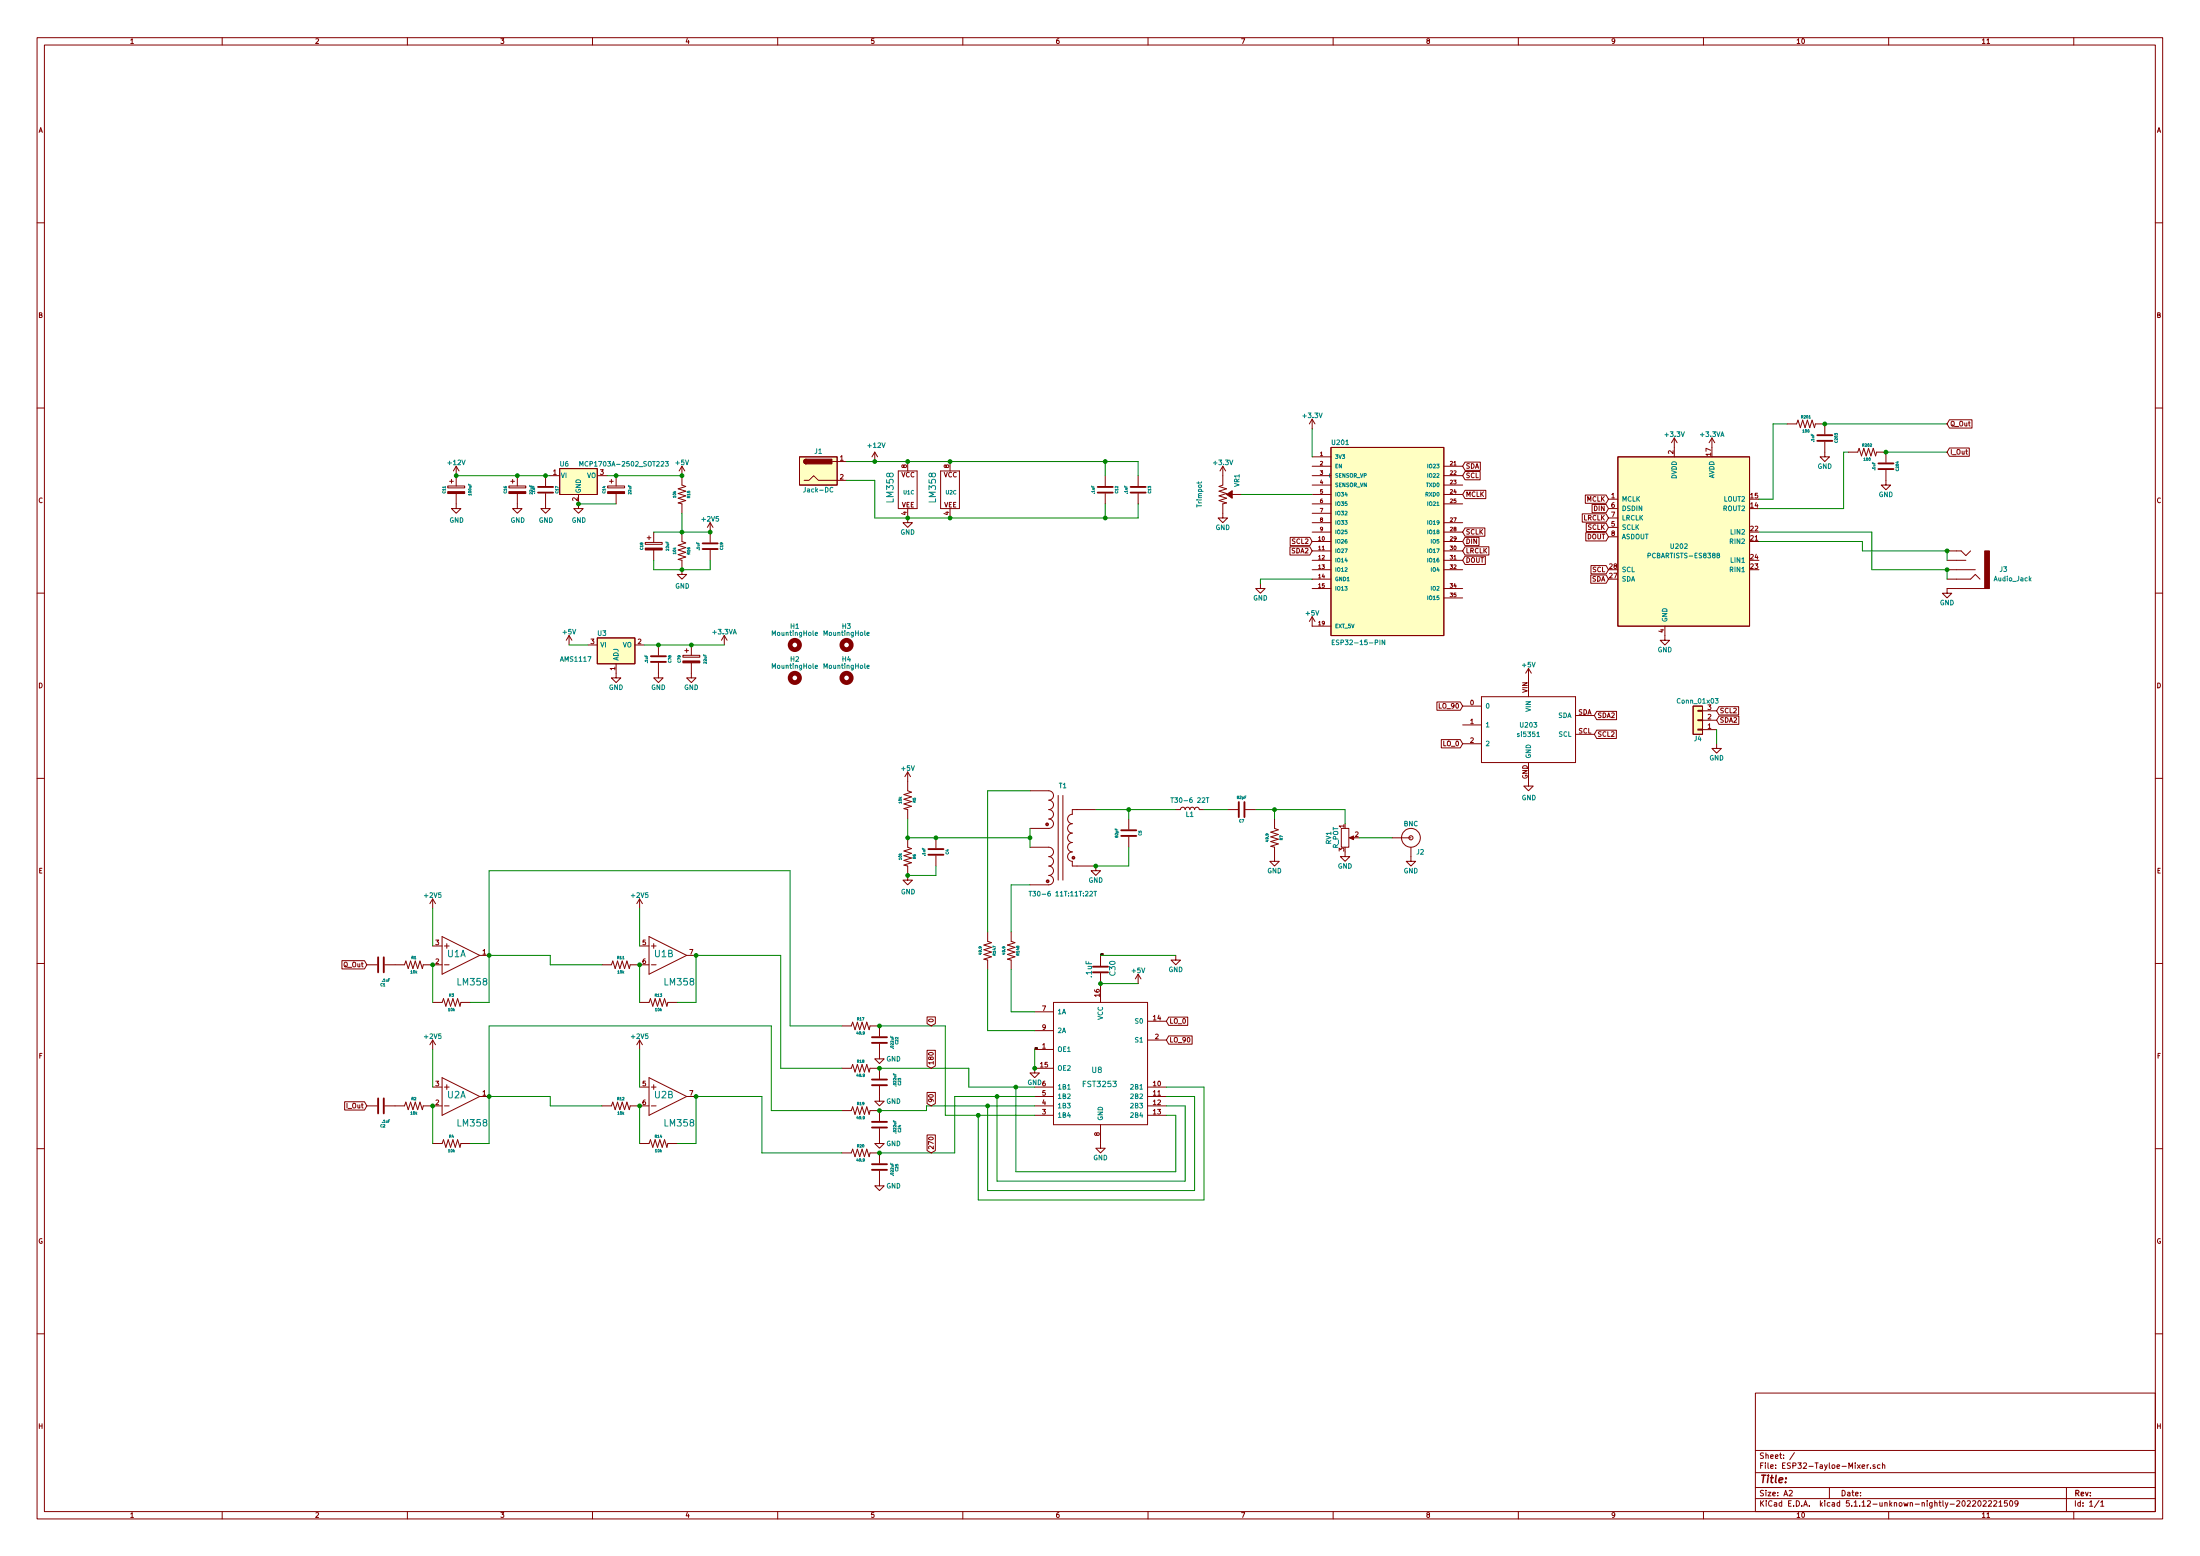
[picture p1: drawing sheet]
EESchema Schematic File Version 4
EELAYER 30 0
EELAYER END
$Descr A2 23386 16535
encoding utf-8
Sheet 1 1
Title ""
Date ""
Rev ""
Comp ""
Comment1 ""
Comment2 ""
Comment3 ""
Comment4 ""
$EndDescr
Text Label 11000 11150 0    10   ~ 0
GND
Wire Wire Line
	11700 10150 12500 10150
Text Label 11700 10150 0    10   ~ 0
GND
Wire Wire Line
	12400 11850 12500 11850
Wire Wire Line
	12500 11850 12500 12450
Wire Wire Line
	12500 12450 10800 12450
Wire Wire Line
	10800 11550 11000 11550
Wire Wire Line
	10800 12450 10800 11550
Wire Wire Line
	12400 11550 12800 11550
Wire Wire Line
	12800 11550 12800 12750
Wire Wire Line
	12800 12750 10400 12750
Wire Wire Line
	11000 11850 10400 11850
Wire Wire Line
	10400 12750 10400 11850
Wire Wire Line
	12400 11650 12700 11650
Wire Wire Line
	12700 11650 12700 12650
Wire Wire Line
	12700 12650 10500 12650
Wire Wire Line
	10500 11750 11000 11750
Wire Wire Line
	10500 12650 10500 11750
Wire Wire Line
	12400 11750 12600 11750
Wire Wire Line
	12600 11750 12600 12550
Wire Wire Line
	12600 12550 10600 12550
Wire Wire Line
	10600 11650 11000 11650
Wire Wire Line
	10600 12550 10600 11650
$Comp
L ESP32-Tayloe-Mixer-rescue:Capacitor-Xenir C30
U 1 1
P 11700 10300
F 0 "C30" H 11600 10400 59  0000 L BNN
F 1 ".1uF" H 11600 10150 59  0000 L BNN
F 2 "Xenir:Capacitor 0805" H 11700 10300 50  0001 C CNN
F 3 "" H 11700 10300 50  0001 C CNN
	1    11700 10300
	0    1    1    0   
$EndComp
$Comp
L power:+12V #PWR05
U 1 1
P 9300 4900
F 0 "#PWR05" H 9300 4750 50  0001 C CNN
F 1 "+12V" H 9315 5073 50  0000 C CNN
F 2 "" H 9300 4900 50  0001 C CNN
F 3 "" H 9300 4900 50  0001 C CNN
	1    9300 4900
	1    0    0    -1  
$EndComp
Wire Wire Line
	4600 11550 4600 11150
Wire Wire Line
	5000 12150 5200 12150
Wire Wire Line
	5200 12150 5200 11650
Wire Wire Line
	6800 11550 6800 11150
Wire Wire Line
	7400 12150 7400 11650
Wire Wire Line
	5000 10650 5200 10650
Wire Wire Line
	5200 10650 5200 10150
Wire Wire Line
	7200 10650 7400 10650
Wire Wire Line
	7400 10650 7400 10150
Wire Wire Line
	4600 12150 4600 11750
Wire Wire Line
	6800 12150 6800 11750
Wire Wire Line
	4600 10650 4600 10250
Wire Wire Line
	4600 9650 4600 10050
Wire Wire Line
	6800 9650 6800 10050
Wire Wire Line
	6800 10650 6800 10250
$Comp
L ESP32-Tayloe-Mixer-rescue:Resistor-Xenir R1
U 1 1
P 4400 10250
F 0 "R1" H 4400 10310 28  0000 C BNN
F 1 "10k" H 4400 10190 28  0000 C TNN
F 2 "Xenir:Resistor 0805" H 4400 10250 50  0001 C CNN
F 3 "" H 4400 10250 50  0001 C CNN
	1    4400 10250
	1    0    0    -1  
$EndComp
$Comp
L ESP32-Tayloe-Mixer-rescue:Resistor-Xenir R3
U 1 1
P 4800 10650
F 0 "R3" H 4800 10710 28  0000 C BNN
F 1 "10k" H 4800 10590 28  0000 C TNN
F 2 "Xenir:Resistor 0805" H 4800 10650 50  0001 C CNN
F 3 "" H 4800 10650 50  0001 C CNN
	1    4800 10650
	1    0    0    -1  
$EndComp
$Comp
L ESP32-Tayloe-Mixer-rescue:Resistor-Xenir R11
U 1 1
P 6600 10250
F 0 "R11" H 6600 10310 28  0000 C BNN
F 1 "10k" H 6600 10190 28  0000 C TNN
F 2 "Xenir:Resistor 0805" H 6600 10250 50  0001 C CNN
F 3 "" H 6600 10250 50  0001 C CNN
	1    6600 10250
	1    0    0    -1  
$EndComp
$Comp
L ESP32-Tayloe-Mixer-rescue:Resistor-Xenir R13
U 1 1
P 7000 10650
F 0 "R13" H 7000 10710 28  0000 C BNN
F 1 "10k" H 7000 10590 28  0000 C TNN
F 2 "Xenir:Resistor 0805" H 7000 10650 50  0001 C CNN
F 3 "" H 7000 10650 50  0001 C CNN
	1    7000 10650
	1    0    0    -1  
$EndComp
$Comp
L ESP32-Tayloe-Mixer-rescue:Resistor-Xenir R2
U 1 1
P 4400 11750
F 0 "R2" H 4400 11810 28  0000 C BNN
F 1 "10k" H 4400 11690 28  0000 C TNN
F 2 "Xenir:Resistor 0805" H 4400 11750 50  0001 C CNN
F 3 "" H 4400 11750 50  0001 C CNN
	1    4400 11750
	1    0    0    -1  
$EndComp
$Comp
L ESP32-Tayloe-Mixer-rescue:Resistor-Xenir R4
U 1 1
P 4800 12150
F 0 "R4" H 4800 12210 28  0000 C BNN
F 1 "10k" H 4800 12090 28  0000 C TNN
F 2 "Xenir:Resistor 0805" H 4800 12150 50  0001 C CNN
F 3 "" H 4800 12150 50  0001 C CNN
	1    4800 12150
	1    0    0    -1  
$EndComp
$Comp
L ESP32-Tayloe-Mixer-rescue:Resistor-Xenir R12
U 1 1
P 6600 11750
F 0 "R12" H 6600 11810 28  0000 C BNN
F 1 "10k" H 6600 11690 28  0000 C TNN
F 2 "Xenir:Resistor 0805" H 6600 11750 50  0001 C CNN
F 3 "" H 6600 11750 50  0001 C CNN
	1    6600 11750
	1    0    0    -1  
$EndComp
$Comp
L ESP32-Tayloe-Mixer-rescue:Resistor-Xenir R14
U 1 1
P 7000 12150
F 0 "R14" H 7000 12210 28  0000 C BNN
F 1 "10k" H 7000 12090 28  0000 C TNN
F 2 "Xenir:Resistor 0805" H 7000 12150 50  0001 C CNN
F 3 "" H 7000 12150 50  0001 C CNN
	1    7000 12150
	1    0    0    -1  
$EndComp
Wire Wire Line
	7200 12150 7400 12150
Wire Wire Line
	5200 11650 5850 11650
Wire Wire Line
	5850 11650 5850 11750
Wire Wire Line
	5850 11750 6400 11750
Connection ~ 5200 11650
Wire Wire Line
	5200 10150 5850 10150
Wire Wire Line
	5850 10150 5850 10250
Wire Wire Line
	5850 10250 6400 10250
Connection ~ 5200 10150
Wire Wire Line
	11000 11150 11000 11350
$Comp
L ESP32-Tayloe-Mixer-rescue:FST3253-Xenir U8
U 1 1
P 12150 10000
F 0 "U8" H 11600 8600 59  0000 L BNN
F 1 "FST3253" H 11500 8450 59  0000 L BNN
F 2 "Xenir:SO16" H 12150 10000 50  0001 C CNN
F 3 "" H 12150 10000 50  0001 C CNN
	1    12150 10000
	1    0    0    -1  
$EndComp
Wire Wire Line
	11700 10450 12100 10450
$Comp
L power:+5V #PWR037
U 1 1
P 12100 10450
F 0 "#PWR037" H 12100 10300 50  0001 C CNN
F 1 "+5V" H 12100 10590 50  0000 C CNN
F 2 "" H 12100 10450 50  0001 C CNN
F 3 "" H 12100 10450 50  0001 C CNN
	1    12100 10450
	1    0    0    -1  
$EndComp
$Comp
L power:+2V5 #PWR01
U 1 1
P 4600 9650
F 0 "#PWR01" H 4600 9500 50  0001 C CNN
F 1 "+2V5" H 4600 9790 50  0000 C CNN
F 2 "" H 4600 9650 50  0001 C CNN
F 3 "" H 4600 9650 50  0001 C CNN
	1    4600 9650
	1    0    0    -1  
$EndComp
$Comp
L power:+2V5 #PWR09
U 1 1
P 6800 9650
F 0 "#PWR09" H 6800 9500 50  0001 C CNN
F 1 "+2V5" H 6800 9790 50  0000 C CNN
F 2 "" H 6800 9650 50  0001 C CNN
F 3 "" H 6800 9650 50  0001 C CNN
	1    6800 9650
	1    0    0    -1  
$EndComp
$Comp
L power:+2V5 #PWR010
U 1 1
P 6800 11150
F 0 "#PWR010" H 6800 11000 50  0001 C CNN
F 1 "+2V5" H 6800 11290 50  0000 C CNN
F 2 "" H 6800 11150 50  0001 C CNN
F 3 "" H 6800 11150 50  0001 C CNN
	1    6800 11150
	1    0    0    -1  
$EndComp
$Comp
L power:+2V5 #PWR02
U 1 1
P 4600 11150
F 0 "#PWR02" H 4600 11000 50  0001 C CNN
F 1 "+2V5" H 4600 11290 50  0000 C CNN
F 2 "" H 4600 11150 50  0001 C CNN
F 3 "" H 4600 11150 50  0001 C CNN
	1    4600 11150
	1    0    0    -1  
$EndComp
$Comp
L power:GND #PWR041
U 1 1
P 12500 10150
F 0 "#PWR041" H 12500 9900 50  0001 C CNN
F 1 "GND" H 12500 10000 50  0000 C CNN
F 2 "" H 12500 10150 50  0001 C CNN
F 3 "" H 12500 10150 50  0001 C CNN
	1    12500 10150
	1    0    0    -1  
$EndComp
$Comp
L power:GND #PWR034
U 1 1
P 11700 12150
F 0 "#PWR034" H 11700 11900 50  0001 C CNN
F 1 "GND" H 11700 12000 50  0000 C CNN
F 2 "" H 11700 12150 50  0001 C CNN
F 3 "" H 11700 12150 50  0001 C CNN
	1    11700 12150
	1    0    0    -1  
$EndComp
Wire Wire Line
	10750 10750 11000 10750
$Comp
L ESP32-Tayloe-Mixer-rescue:Resistor-Xenir R17
U 1 1
P 9150 10900
F 0 "R17" H 9150 10975 28  0000 C CNN
F 1 "49.9" H 9150 10825 28  0000 C CNN
F 2 "Xenir:Resistor 0805" H 9150 10800 50  0001 C CNN
F 3 "" H 9150 10800 50  0001 C CNN
	1    9150 10900
	1    0    0    -1  
$EndComp
$Comp
L ESP32-Tayloe-Mixer-rescue:Resistor-Xenir R18
U 1 1
P 9150 11350
F 0 "R18" H 9150 11425 28  0000 C CNN
F 1 "49.9" H 9150 11275 28  0000 C CNN
F 2 "Xenir:Resistor 0805" H 9150 11250 50  0001 C CNN
F 3 "" H 9150 11250 50  0001 C CNN
	1    9150 11350
	1    0    0    -1  
$EndComp
$Comp
L ESP32-Tayloe-Mixer-rescue:Resistor-Xenir R19
U 1 1
P 9150 11800
F 0 "R19" H 9150 11875 28  0000 C CNN
F 1 "49.9" H 9150 11725 28  0000 C CNN
F 2 "Xenir:Resistor 0805" H 9150 11700 50  0001 C CNN
F 3 "" H 9150 11700 50  0001 C CNN
	1    9150 11800
	1    0    0    -1  
$EndComp
$Comp
L ESP32-Tayloe-Mixer-rescue:Resistor-Xenir R20
U 1 1
P 9150 12250
F 0 "R20" H 9150 12325 28  0000 C CNN
F 1 "49.9" H 9150 12175 28  0000 C CNN
F 2 "Xenir:Resistor 0805" H 9150 12150 50  0001 C CNN
F 3 "" H 9150 12150 50  0001 C CNN
	1    9150 12250
	1    0    0    -1  
$EndComp
$Comp
L ESP32-Tayloe-Mixer-rescue:Capacitor-Xenir C22
U 1 1
P 9350 11050
F 0 "C22" H 9300 10850 28  0000 L BNN
F 1 ".022uF" H 9250 10900 28  0000 L BNN
F 2 "Xenir:Capacitor 1206" H 9350 11050 50  0001 C CNN
F 3 "" H 9350 11050 50  0001 C CNN
	1    9350 11050
	0    -1   -1   0   
$EndComp
$Comp
L ESP32-Tayloe-Mixer-rescue:Capacitor-Xenir C23
U 1 1
P 9350 11500
F 0 "C23" H 9300 11700 28  0000 L BNN
F 1 ".022uF" H 9250 11650 28  0000 L BNN
F 2 "Xenir:Capacitor 1206" H 9350 11500 50  0001 C CNN
F 3 "" H 9350 11500 50  0001 C CNN
	1    9350 11500
	0    1    1    0   
$EndComp
$Comp
L power:GND #PWR023
U 1 1
P 9350 11650
F 0 "#PWR023" H 9350 11400 50  0001 C CNN
F 1 "GND" H 9500 11600 50  0000 C CNN
F 2 "" H 9350 11650 50  0001 C CNN
F 3 "" H 9350 11650 50  0001 C CNN
	1    9350 11650
	1    0    0    -1  
$EndComp
$Comp
L ESP32-Tayloe-Mixer-rescue:Capacitor-Xenir C24
U 1 1
P 9350 11950
F 0 "C24" H 9350 12150 28  0000 L BNN
F 1 ".022uF" H 9300 12100 28  0000 L BNN
F 2 "Xenir:Capacitor 1206" H 9350 11950 50  0001 C CNN
F 3 "" H 9350 11950 50  0001 C CNN
	1    9350 11950
	0    1    1    0   
$EndComp
$Comp
L power:GND #PWR024
U 1 1
P 9350 12100
F 0 "#PWR024" H 9350 11850 50  0001 C CNN
F 1 "GND" H 9500 12050 50  0000 C CNN
F 2 "" H 9350 12100 50  0001 C CNN
F 3 "" H 9350 12100 50  0001 C CNN
	1    9350 12100
	1    0    0    -1  
$EndComp
$Comp
L ESP32-Tayloe-Mixer-rescue:Capacitor-Xenir C25
U 1 1
P 9350 12400
F 0 "C25" H 9300 12200 28  0000 L BNN
F 1 ".022uF" H 9250 12250 28  0000 L BNN
F 2 "Xenir:Capacitor 1206" H 9350 12400 50  0001 C CNN
F 3 "" H 9350 12400 50  0001 C CNN
	1    9350 12400
	0    -1   -1   0   
$EndComp
$Comp
L power:GND #PWR025
U 1 1
P 9350 12550
F 0 "#PWR025" H 9350 12300 50  0001 C CNN
F 1 "GND" H 9500 12500 50  0000 C CNN
F 2 "" H 9350 12550 50  0001 C CNN
F 3 "" H 9350 12550 50  0001 C CNN
	1    9350 12550
	1    0    0    -1  
$EndComp
Wire Wire Line
	5200 10150 5200 9250
Wire Wire Line
	5200 9250 8400 9250
Wire Wire Line
	8400 9250 8400 10900
Wire Wire Line
	7400 10150 8300 10150
Wire Wire Line
	8300 10150 8300 11350
Wire Wire Line
	5200 11650 5200 10900
Wire Wire Line
	5200 10900 8200 10900
Wire Wire Line
	8200 10900 8200 11800
Wire Wire Line
	7400 11650 8100 11650
Wire Wire Line
	8100 11650 8100 12250
Wire Wire Line
	9350 10900 10050 10900
Wire Wire Line
	10050 10900 10050 11850
Wire Wire Line
	10050 11850 10400 11850
Connection ~ 10400 11850
Wire Wire Line
	9350 11350 10300 11350
Wire Wire Line
	10300 11350 10300 11550
Wire Wire Line
	10300 11550 10800 11550
Connection ~ 10800 11550
Wire Wire Line
	9350 11800 9850 11800
Wire Wire Line
	9850 11800 9850 11750
Wire Wire Line
	9850 11750 10500 11750
Connection ~ 10500 11750
Wire Wire Line
	9350 12250 10150 12250
Wire Wire Line
	10150 12250 10150 11650
Wire Wire Line
	10150 11650 10600 11650
Connection ~ 9350 12250
Connection ~ 10600 11650
Text GLabel 9900 10900 1    50   Input ~ 0
0
Text GLabel 9900 11350 1    50   Input ~ 0
180
Text GLabel 9900 11750 1    50   Input ~ 0
90
Text GLabel 9900 12250 1    50   Input ~ 0
270
$Comp
L ESP32-Tayloe-Mixer-rescue:LM358-Xenir U1
U 3 1
P 9750 5200
F 0 "U1" H 9600 5150 39  0000 L BNN
F 1 "LM358" V 9500 5050 70  0000 L BNN
F 2 "Xenir:SO08" H 9700 5150 50  0001 C CNN
F 3 "" H 9700 5150 50  0001 C CNN
	3    9750 5200
	1    0    0    -1  
$EndComp
$Comp
L power:GND #PWR06
U 1 1
P 9650 5500
F 0 "#PWR06" H 9650 5250 50  0001 C CNN
F 1 "GND" H 9650 5350 50  0000 C CNN
F 2 "" H 9650 5500 50  0001 C CNN
F 3 "" H 9650 5500 50  0001 C CNN
	1    9650 5500
	1    0    0    -1  
$EndComp
$Comp
L ESP32-Tayloe-Mixer-rescue:LM358-Xenir U2
U 3 1
P 10200 5200
F 0 "U2" H 10050 5150 39  0000 L BNN
F 1 "LM358" V 9950 5050 70  0000 L BNN
F 2 "Xenir:SO08" H 10150 5150 50  0001 C CNN
F 3 "" H 10150 5150 50  0001 C CNN
	3    10200 5200
	1    0    0    -1  
$EndComp
$Comp
L ESP32-Tayloe-Mixer-rescue:Capacitor-Xenir C12
U 1 1
P 11750 5200
F 0 "C12" H 11750 5325 28  0000 C CNN
F 1 ".1uF" H 11750 5075 28  0000 C CNN
F 2 "Xenir:Capacitor 0805" H 11750 5050 50  0001 C CNN
F 3 "" H 11750 5050 50  0001 C CNN
	1    11750 5200
	0    1    1    0   
$EndComp
Wire Wire Line
	9300 4900 9650 4900
$Comp
L ESP32-Tayloe-Mixer-rescue:LM358-Xenir U1
U 2 1
P 7100 10150
F 0 "U1" H 6950 10100 70  0000 L BNN
F 1 "LM358" H 7050 10400 70  0000 L BNN
F 2 "Xenir:SO08" H 7050 10100 50  0001 C CNN
F 3 "" H 7050 10100 50  0001 C CNN
	2    7100 10150
	1    0    0    1   
$EndComp
Connection ~ 6800 10250
Connection ~ 7400 10150
$Comp
L ESP32-Tayloe-Mixer-rescue:LM358-Xenir U2
U 2 1
P 7100 11650
F 0 "U2" H 6950 11600 70  0000 L BNN
F 1 "LM358" H 7050 11900 70  0000 L BNN
F 2 "Xenir:SO08" H 7050 11600 50  0001 C CNN
F 3 "" H 7050 11600 50  0001 C CNN
	2    7100 11650
	1    0    0    1   
$EndComp
Connection ~ 6800 11750
Connection ~ 7400 11650
Connection ~ 9650 4900
Wire Wire Line
	9650 4900 10100 4900
Connection ~ 10100 4900
$Comp
L ESP32-Tayloe-Mixer-rescue:Capacitor-Xenir C13
U 1 1
P 12100 5200
F 0 "C13" H 12100 5325 28  0000 C CNN
F 1 ".1uF" H 12100 5075 28  0000 C CNN
F 2 "Xenir:Capacitor 0805" H 12100 5050 50  0001 C CNN
F 3 "" H 12100 5050 50  0001 C CNN
	1    12100 5200
	0    1    1    0   
$EndComp
Wire Wire Line
	9300 5500 9650 5500
Connection ~ 9650 5500
Wire Wire Line
	9650 5500 10100 5500
Connection ~ 10100 5500
Wire Wire Line
	12100 5050 12100 4900
Wire Wire Line
	11750 5050 11750 4900
Connection ~ 11750 4900
Wire Wire Line
	11750 4900 12100 4900
Wire Wire Line
	11750 5350 11750 5500
Connection ~ 11750 5500
Wire Wire Line
	11750 5500 12100 5500
Wire Wire Line
	12100 5350 12100 5500
Text GLabel 3900 10250 0    50   Input ~ 0
Q_Out
Text GLabel 3900 11750 0    50   Input ~ 0
I_Out
Connection ~ 4600 10250
$Comp
L ESP32-Tayloe-Mixer-rescue:LM358-Xenir U2
U 1 1
P 4900 11650
F 0 "U2" H 4750 11600 70  0000 L BNN
F 1 "LM358" H 4850 11900 70  0000 L BNN
F 2 "Xenir:SO08" H 4850 11600 50  0001 C CNN
F 3 "" H 4850 11600 50  0001 C CNN
	1    4900 11650
	1    0    0    1   
$EndComp
Connection ~ 4600 11750
$Comp
L ESP32-Tayloe-Mixer-rescue:LM358-Xenir U1
U 1 1
P 4900 10150
F 0 "U1" H 4750 10100 70  0000 L BNN
F 1 "LM358" H 4850 10400 70  0000 L BNN
F 2 "Xenir:SO08" H 4850 10100 50  0001 C CNN
F 3 "" H 4850 10100 50  0001 C CNN
	1    4900 10150
	1    0    0    1   
$EndComp
$Comp
L ESP32-Tayloe-Mixer-rescue:si5351-Xenir U203
U 1 1
P 16500 7300
F 0 "U203" H 16250 6900 50  0000 C CNN
F 1 "si5351" H 16250 6800 50  0000 C CNN
F 2 "Xenir:si5351" H 16200 6850 50  0001 C CNN
F 3 "" H 16200 6850 50  0001 C CNN
	1    16500 7300
	1    0    0    -1  
$EndComp
$Comp
L power:GND #PWR043
U 1 1
P 16250 8300
F 0 "#PWR043" H 16250 8050 50  0001 C CNN
F 1 "GND" H 16255 8127 50  0000 C CNN
F 2 "" H 16250 8300 50  0001 C CNN
F 3 "" H 16250 8300 50  0001 C CNN
	1    16250 8300
	1    0    0    -1  
$EndComp
Text GLabel 15550 7900 0    50   Input ~ 0
LO_0
Text GLabel 12400 10850 2    50   Input ~ 0
LO_0
Text GLabel 12400 11050 2    50   Input ~ 0
LO_90
Connection ~ 9350 11350
Connection ~ 9350 10900
Connection ~ 9350 11800
Connection ~ 11700 10450
$Comp
L power:GND #PWR022
U 1 1
P 9350 11200
F 0 "#PWR022" H 9350 10950 50  0001 C CNN
F 1 "GND" H 9500 11150 50  0000 C CNN
F 2 "" H 9350 11200 50  0001 C CNN
F 3 "" H 9350 11200 50  0001 C CNN
	1    9350 11200
	1    0    0    -1  
$EndComp
Wire Wire Line
	8400 10900 8950 10900
Wire Wire Line
	8300 11350 8950 11350
Wire Wire Line
	8200 11800 8950 11800
Wire Wire Line
	8100 12250 8950 12250
Wire Wire Line
	10100 5500 11750 5500
Wire Wire Line
	10100 4900 11750 4900
$Comp
L Connector:Jack-DC J1
U 1 1
P 8700 5000
F 0 "J1" H 8700 5210 50  0000 C CNN
F 1 "Jack-DC" H 8700 4800 50  0000 C CNN
F 2 "Connector_BarrelJack:BarrelJack_Horizontal" H 8750 4960 50  0001 C CNN
F 3 "~" H 8750 4960 50  0001 C CNN
	1    8700 5000
	1    0    0    -1  
$EndComp
Wire Wire Line
	9000 4900 9300 4900
Connection ~ 9300 4900
Wire Wire Line
	9000 5100 9300 5100
Wire Wire Line
	9300 5100 9300 5500
$Comp
L ESP32-Tayloe-Mixer-rescue:Capacitor-Xenir C1
U 1 1
P 4050 10250
F 0 "C1" H 4000 10450 28  0000 L BNN
F 1 ".1uF" H 3950 10400 28  0000 L BNN
F 2 "Xenir:Capacitor 0805" H 4050 10250 50  0001 C CNN
F 3 "" H 4050 10250 50  0001 C CNN
	1    4050 10250
	-1   0    0    1   
$EndComp
$Comp
L ESP32-Tayloe-Mixer-rescue:Capacitor-Xenir C2
U 1 1
P 4050 11750
F 0 "C2" H 4000 11950 28  0000 L BNN
F 1 ".1uF" H 3950 11900 28  0000 L BNN
F 2 "Xenir:Capacitor 0805" H 4050 11750 50  0001 C CNN
F 3 "" H 4050 11750 50  0001 C CNN
	1    4050 11750
	-1   0    0    1   
$EndComp
Text GLabel 15550 7500 0    50   Input ~ 0
LO_90
$Comp
L ESP32-Tayloe-Mixer-rescue:T50_SPLITTER-Xenir T1
U 1 1
P 11300 9600
F 0 "T1" H 11300 8350 50  0000 C CNN
F 1 "T30-6 11T:11T:22T" H 11300 9500 50  0000 C CNN
F 2 "Xenir:T50 Trifilar" H 11300 9600 50  0001 C CNN
F 3 "" H 11300 9600 50  0001 C CNN
	1    11300 9600
	-1   0    0    1   
$EndComp
Wire Wire Line
	10950 8800 10950 8900
Connection ~ 10950 8900
Wire Wire Line
	10950 8900 10950 9000
Wire Wire Line
	10750 9400 10950 9400
Wire Wire Line
	10500 8400 10950 8400
$Comp
L power:GND #PWR0119
U 1 1
P 11650 9200
F 0 "#PWR0119" H 11650 8950 50  0001 C CNN
F 1 "GND" H 11650 9050 50  0000 C CNN
F 2 "" H 11650 9200 50  0001 C CNN
F 3 "" H 11650 9200 50  0001 C CNN
	1    11650 9200
	1    0    0    -1  
$EndComp
$Comp
L ESP32-Tayloe-Mixer-rescue:Resistor-Xenir R148
U 1 1
P 10750 10100
F 0 "R148" H 10750 10175 28  0000 C CNN
F 1 "49.9" H 10750 10025 28  0000 C CNN
F 2 "Xenir:Resistor 0805" H 10750 10000 50  0001 C CNN
F 3 "" H 10750 10000 50  0001 C CNN
	1    10750 10100
	0    1    1    0   
$EndComp
$Comp
L ESP32-Tayloe-Mixer-rescue:Resistor-Xenir R147
U 1 1
P 10500 10100
F 0 "R147" H 10500 10175 28  0000 C CNN
F 1 "49.9" H 10500 10025 28  0000 C CNN
F 2 "Xenir:Resistor 0805" H 10500 10000 50  0001 C CNN
F 3 "" H 10500 10000 50  0001 C CNN
	1    10500 10100
	0    1    1    0   
$EndComp
Wire Wire Line
	10750 9400 10750 9900
Wire Wire Line
	10500 10950 11000 10950
Wire Wire Line
	10750 10300 10750 10750
Wire Wire Line
	10500 10300 10500 10950
Wire Wire Line
	10500 8400 10500 9900
$Comp
L power:GND #PWR0120
U 1 1
P 11000 11350
F 0 "#PWR0120" H 11000 11100 50  0001 C CNN
F 1 "GND" H 11000 11200 50  0000 C CNN
F 2 "" H 11000 11350 50  0001 C CNN
F 3 "" H 11000 11350 50  0001 C CNN
	1    11000 11350
	1    0    0    -1  
$EndComp
Connection ~ 11000 11350
Connection ~ 6150 5350
Wire Wire Line
	6550 5350 6150 5350
$Comp
L power:+12V #PWR07
U 1 1
P 4850 5050
F 0 "#PWR07" H 4850 4900 50  0001 C CNN
F 1 "+12V" H 4850 5190 50  0000 C CNN
F 2 "" H 4850 5050 50  0001 C CNN
F 3 "" H 4850 5050 50  0001 C CNN
	1    4850 5050
	1    0    0    -1  
$EndComp
$Comp
L power:+5V #PWR016
U 1 1
P 7250 5050
F 0 "#PWR016" H 7250 4900 50  0001 C CNN
F 1 "+5V" H 7250 5190 50  0000 C CNN
F 2 "" H 7250 5050 50  0001 C CNN
F 3 "" H 7250 5050 50  0001 C CNN
	1    7250 5050
	1    0    0    -1  
$EndComp
$Comp
L power:GND #PWR015
U 1 1
P 6150 5350
F 0 "#PWR015" H 6150 5100 50  0001 C CNN
F 1 "GND" H 6155 5177 50  0000 C CNN
F 2 "" H 6150 5350 50  0001 C CNN
F 3 "" H 6150 5350 50  0001 C CNN
	1    6150 5350
	1    0    0    -1  
$EndComp
$Comp
L ESP32-Tayloe-Mixer-rescue:Cap_Polarized-Xenir C11
U 1 1
P 4950 5200
F 0 "C11" H 4950 4975 28  0000 C CNN
F 1 "100uF" H 4950 5250 28  0000 C CNN
F 2 "Xenir:Cap_6.3x5.4" H 4950 5250 50  0001 C CNN
F 3 "" H 4950 5250 50  0001 C CNN
	1    4950 5200
	0    1    1    0   
$EndComp
Wire Wire Line
	6450 5050 6550 5050
$Comp
L ESP32-Tayloe-Mixer-rescue:Cap_Polarized-Xenir C14
U 1 1
P 6650 5200
F 0 "C14" H 6650 4975 28  0000 C CNN
F 1 "22uF" H 6650 5250 28  0000 C CNN
F 2 "Xenir:Cap_4x5.4" H 6650 5250 50  0001 C CNN
F 3 "" H 6650 5250 50  0001 C CNN
	1    6650 5200
	0    1    1    0   
$EndComp
$Comp
L Regulator_Linear:MCP1703A-2502_SOT223 U6
U 1 1
P 6150 5050
F 0 "U6" H 6000 5175 50  0000 C CNN
F 1 "MCP1703A-2502_SOT223" H 6150 5175 50  0000 L CNN
F 2 "Package_TO_SOT_SMD:TO-252-3_TabPin2" H 6150 5250 50  0001 C CNN
F 3 "http://ww1.microchip.com/downloads/en/DeviceDoc/20005122B.pdf" H 6150 5000 50  0001 C CNN
	1    6150 5050
	1    0    0    -1  
$EndComp
Wire Wire Line
	7250 5050 6550 5050
Connection ~ 6550 5050
$Comp
L ESP32-Tayloe-Mixer-rescue:BNC-Xenir J2
U 1 1
P 15000 8900
F 0 "J2" H 14900 8750 50  0000 C CNN
F 1 "BNC" H 15000 9050 50  0000 C CNN
F 2 "Xenir:BNC" H 15000 9050 50  0001 C CNN
F 3 "" H 15000 9050 50  0001 C CNN
	1    15000 8900
	-1   0    0    -1  
$EndComp
$Comp
L power:GND #PWR0115
U 1 1
P 15000 9100
F 0 "#PWR0115" H 15000 8850 50  0001 C CNN
F 1 "GND" H 15000 8950 50  0000 C CNN
F 2 "" H 15000 9100 50  0001 C CNN
F 3 "" H 15000 9100 50  0001 C CNN
	1    15000 9100
	1    0    0    -1  
$EndComp
$Comp
L power:GND #PWR0125
U 1 1
P 4850 5350
F 0 "#PWR0125" H 4850 5100 50  0001 C CNN
F 1 "GND" H 4855 5177 50  0000 C CNN
F 2 "" H 4850 5350 50  0001 C CNN
F 3 "" H 4850 5350 50  0001 C CNN
	1    4850 5350
	1    0    0    -1  
$EndComp
$Comp
L ESP32-Tayloe-Mixer-rescue:Cap_Polarized-Xenir C16
U 1 1
P 5600 5200
F 0 "C16" H 5600 4975 28  0000 C CNN
F 1 "22uF" H 5600 5250 28  0000 C CNN
F 2 "Xenir:Cap_4x5.4" H 5600 5250 50  0001 C CNN
F 3 "" H 5600 5250 50  0001 C CNN
	1    5600 5200
	0    1    1    0   
$EndComp
Connection ~ 5500 5050
$Comp
L power:GND #PWR0102
U 1 1
P 5500 5350
F 0 "#PWR0102" H 5500 5100 50  0001 C CNN
F 1 "GND" H 5505 5177 50  0000 C CNN
F 2 "" H 5500 5350 50  0001 C CNN
F 3 "" H 5500 5350 50  0001 C CNN
	1    5500 5350
	1    0    0    -1  
$EndComp
$Comp
L ESP32-Tayloe-Mixer-rescue:Capacitor-Xenir C17
U 1 1
P 5800 5200
F 0 "C17" H 5800 5325 28  0000 C CNN
F 1 ".1uF" H 5800 5075 28  0000 C CNN
F 2 "Xenir:Capacitor 0805" H 5800 5050 50  0001 C CNN
F 3 "" H 5800 5050 50  0001 C CNN
	1    5800 5200
	0    1    1    0   
$EndComp
Connection ~ 5800 5050
Wire Wire Line
	5800 5050 5850 5050
$Comp
L power:GND #PWR0105
U 1 1
P 5800 5350
F 0 "#PWR0105" H 5800 5100 50  0001 C CNN
F 1 "GND" H 5805 5177 50  0000 C CNN
F 2 "" H 5800 5350 50  0001 C CNN
F 3 "" H 5800 5350 50  0001 C CNN
	1    5800 5350
	1    0    0    -1  
$EndComp
$Comp
L ESP32-Tayloe-Mixer-rescue:Resistor-Xenir R15
U 1 1
P 7250 5250
F 0 "R15" H 7250 5325 28  0000 C CNN
F 1 "10k" H 7250 5175 28  0000 C CNN
F 2 "Xenir:Resistor 0805" H 7250 5150 50  0001 C CNN
F 3 "" H 7250 5150 50  0001 C CNN
	1    7250 5250
	0    1    1    0   
$EndComp
Connection ~ 7250 5050
$Comp
L ESP32-Tayloe-Mixer-rescue:Resistor-Xenir R16
U 1 1
P 7250 5850
F 0 "R16" H 7250 5925 28  0000 C CNN
F 1 "10k" H 7250 5775 28  0000 C CNN
F 2 "Xenir:Resistor 0805" H 7250 5750 50  0001 C CNN
F 3 "" H 7250 5750 50  0001 C CNN
	1    7250 5850
	0    1    1    0   
$EndComp
$Comp
L ESP32-Tayloe-Mixer-rescue:Cap_Polarized-Xenir C18
U 1 1
P 7050 5800
F 0 "C18" H 7050 5575 28  0000 C CNN
F 1 "22uF" H 7050 5850 28  0000 C CNN
F 2 "Xenir:Cap_4x5.4" H 7050 5850 50  0001 C CNN
F 3 "" H 7050 5850 50  0001 C CNN
	1    7050 5800
	0    1    1    0   
$EndComp
$Comp
L ESP32-Tayloe-Mixer-rescue:Capacitor-Xenir C19
U 1 1
P 7550 5800
F 0 "C19" H 7550 5925 28  0000 C CNN
F 1 ".1uF" H 7550 5675 28  0000 C CNN
F 2 "Xenir:Capacitor 0805" H 7550 5650 50  0001 C CNN
F 3 "" H 7550 5650 50  0001 C CNN
	1    7550 5800
	0    1    1    0   
$EndComp
Wire Wire Line
	6950 5650 7250 5650
Wire Wire Line
	7550 5650 7250 5650
Connection ~ 7250 5650
Wire Wire Line
	7250 5450 7250 5650
$Comp
L power:GND #PWR0130
U 1 1
P 7250 6050
F 0 "#PWR0130" H 7250 5800 50  0001 C CNN
F 1 "GND" H 7255 5877 50  0000 C CNN
F 2 "" H 7250 6050 50  0001 C CNN
F 3 "" H 7250 6050 50  0001 C CNN
	1    7250 6050
	1    0    0    -1  
$EndComp
Wire Wire Line
	6950 5950 6950 6050
Wire Wire Line
	6950 6050 7250 6050
Connection ~ 7250 6050
Wire Wire Line
	7550 5950 7550 6050
Wire Wire Line
	7550 6050 7250 6050
$Comp
L power:+2V5 #PWR0131
U 1 1
P 7550 5650
F 0 "#PWR0131" H 7550 5500 50  0001 C CNN
F 1 "+2V5" H 7550 5790 50  0000 C CNN
F 2 "" H 7550 5650 50  0001 C CNN
F 3 "" H 7550 5650 50  0001 C CNN
	1    7550 5650
	1    0    0    -1  
$EndComp
Connection ~ 7550 5650
$Comp
L Device:R_POT RV1
U 1 1
P 14300 8900
F 0 "RV1" V 14125 8900 50  0000 C CNN
F 1 "R_POT" V 14200 8900 50  0000 C CNN
F 2 "Xenir:Trimpot Vertical" H 14300 8900 50  0001 C CNN
F 3 "~" H 14300 8900 50  0001 C CNN
	1    14300 8900
	1    0    0    -1  
$EndComp
$Comp
L power:GND #PWR0132
U 1 1
P 14300 9050
F 0 "#PWR0132" H 14300 8800 50  0001 C CNN
F 1 "GND" H 14300 8900 50  0000 C CNN
F 2 "" H 14300 9050 50  0001 C CNN
F 3 "" H 14300 9050 50  0001 C CNN
	1    14300 9050
	1    0    0    -1  
$EndComp
Wire Wire Line
	14300 8600 14300 8750
Wire Wire Line
	14800 8900 14450 8900
$Comp
L power:+5V #PWR0101
U 1 1
P 9650 8300
F 0 "#PWR0101" H 9650 8150 50  0001 C CNN
F 1 "+5V" H 9650 8440 50  0000 C CNN
F 2 "" H 9650 8300 50  0001 C CNN
F 3 "" H 9650 8300 50  0001 C CNN
	1    9650 8300
	1    0    0    -1  
$EndComp
$Comp
L ESP32-Tayloe-Mixer-rescue:Resistor-Xenir R5
U 1 1
P 9650 8500
F 0 "R5" H 9650 8575 28  0000 C CNN
F 1 "10k" H 9650 8425 28  0000 C CNN
F 2 "Xenir:Resistor 0805" H 9650 8400 50  0001 C CNN
F 3 "" H 9650 8400 50  0001 C CNN
	1    9650 8500
	0    1    1    0   
$EndComp
$Comp
L ESP32-Tayloe-Mixer-rescue:Resistor-Xenir R6
U 1 1
P 9650 9100
F 0 "R6" H 9650 9175 28  0000 C CNN
F 1 "10k" H 9650 9025 28  0000 C CNN
F 2 "Xenir:Resistor 0805" H 9650 9000 50  0001 C CNN
F 3 "" H 9650 9000 50  0001 C CNN
	1    9650 9100
	0    1    1    0   
$EndComp
$Comp
L ESP32-Tayloe-Mixer-rescue:Capacitor-Xenir C4
U 1 1
P 9950 9050
F 0 "C4" H 9950 9175 28  0000 C CNN
F 1 ".1uF" H 9950 8925 28  0000 C CNN
F 2 "Xenir:Capacitor 0805" H 9950 8900 50  0001 C CNN
F 3 "" H 9950 8900 50  0001 C CNN
	1    9950 9050
	0    1    1    0   
$EndComp
Wire Wire Line
	9950 8900 9650 8900
Connection ~ 9650 8900
Wire Wire Line
	9650 8700 9650 8900
$Comp
L power:GND #PWR0103
U 1 1
P 9650 9300
F 0 "#PWR0103" H 9650 9050 50  0001 C CNN
F 1 "GND" H 9655 9127 50  0000 C CNN
F 2 "" H 9650 9300 50  0001 C CNN
F 3 "" H 9650 9300 50  0001 C CNN
	1    9650 9300
	1    0    0    -1  
$EndComp
Connection ~ 9650 9300
Wire Wire Line
	9950 9200 9950 9300
Wire Wire Line
	9950 9300 9650 9300
Wire Wire Line
	9950 8900 10950 8900
Connection ~ 9950 8900
$Comp
L ESP32-Tayloe-Mixer-rescue:Capacitor-Xenir C5
U 1 1
P 12000 8850
F 0 "C5" H 12000 8975 28  0000 C CNN
F 1 "82pF" H 12000 8725 28  0000 C CNN
F 2 "Xenir:Capacitor 1206" H 12000 8700 50  0001 C CNN
F 3 "" H 12000 8700 50  0001 C CNN
	1    12000 8850
	0    1    1    0   
$EndComp
Wire Wire Line
	11650 8600 12000 8600
Wire Wire Line
	12000 8600 12000 8700
Wire Wire Line
	11650 9200 12000 9200
Wire Wire Line
	12000 9200 12000 9000
Connection ~ 11650 9200
$Comp
L ESP32-Tayloe-Mixer-rescue:Inductor-Xenir L1
U 1 1
P 12650 8600
F 0 "L1" H 12650 8550 50  0000 C CNN
F 1 "T30-6 22T" H 12650 8700 50  0000 C CNN
F 2 "Xenir:T37_Inductor" H 12650 8700 50  0001 C CNN
F 3 "" H 12650 8700 50  0001 C CNN
	1    12650 8600
	1    0    0    -1  
$EndComp
$Comp
L ESP32-Tayloe-Mixer-rescue:Capacitor-Xenir C7
U 1 1
P 13200 8600
F 0 "C7" H 13200 8725 28  0000 C CNN
F 1 "82pF" H 13200 8475 28  0000 C CNN
F 2 "Xenir:Capacitor 1206" H 13200 8450 50  0001 C CNN
F 3 "" H 13200 8450 50  0001 C CNN
	1    13200 8600
	-1   0    0    1   
$EndComp
$Comp
L ESP32-Tayloe-Mixer-rescue:Resistor-Xenir R7
U 1 1
P 13550 8900
F 0 "R7" H 13550 8975 28  0000 C CNN
F 1 "49.9" H 13550 8825 28  0000 C CNN
F 2 "Xenir:Resistor 0805" H 13550 8800 50  0001 C CNN
F 3 "" H 13550 8800 50  0001 C CNN
	1    13550 8900
	0    1    1    0   
$EndComp
Wire Wire Line
	12000 8600 12500 8600
Connection ~ 12000 8600
Wire Wire Line
	12800 8600 13050 8600
Wire Wire Line
	13350 8600 13550 8600
Wire Wire Line
	13550 8600 13550 8700
Connection ~ 13550 8600
Wire Wire Line
	13550 8600 14300 8600
$Comp
L power:GND #PWR0104
U 1 1
P 13550 9100
F 0 "#PWR0104" H 13550 8850 50  0001 C CNN
F 1 "GND" H 13550 8950 50  0000 C CNN
F 2 "" H 13550 9100 50  0001 C CNN
F 3 "" H 13550 9100 50  0001 C CNN
	1    13550 9100
	1    0    0    -1  
$EndComp
Wire Wire Line
	4850 5050 5500 5050
Connection ~ 4850 5050
$Comp
L ESP32-Tayloe-Mixer-rescue:PCBARTISTS-ES8388-Xenir U202
U 1 1
P 17900 5750
F 0 "U202" H 17850 5700 50  0000 C CNN
F 1 "PCBARTISTS-ES8388" H 17900 5600 50  0000 C CNN
F 2 "Xenir:PCBArtist-ES8388" H 17850 5700 50  0001 C CNN
F 3 "" H 17850 5700 50  0001 C CNN
	1    17900 5750
	1    0    0    -1  
$EndComp
$Comp
L ESP32-Tayloe-Mixer-rescue:ESP32-15-PIN-Xenir U201
U 1 1
P 14750 5750
F 0 "U201" H 14149 6776 50  0000 L BNN
F 1 "ESP32-15-PIN" H 14149 4649 50  0000 L BNN
F 2 "Xenir:ESP32-15Pin" H 14150 6950 50  0001 L BNN
F 3 "" H 14750 5750 50  0001 L BNN
F 4 "4" H 14750 5750 50  0001 L BNN "PARTREV"
F 5 "Espressif Systems" H 14350 6900 50  0001 L BNN "MANUFACTURER"
	1    14750 5750
	1    0    0    -1  
$EndComp
Text GLabel 17100 5300 0    50   Input ~ 0
MCLK
Text GLabel 17100 5400 0    50   Input ~ 0
DIN
Text GLabel 17100 5500 0    50   Input ~ 0
LRCLK
Text GLabel 17100 5600 0    50   Input ~ 0
SCLK
Text GLabel 17100 5700 0    50   Input ~ 0
DOUT
Text GLabel 17100 6050 0    50   Input ~ 0
SCL
Text GLabel 17100 6150 0    50   Input ~ 0
SDA
Text GLabel 15550 5950 2    50   Input ~ 0
DOUT
Text GLabel 15550 5250 2    50   Input ~ 0
MCLK
Text GLabel 15550 5750 2    50   Input ~ 0
DIN
Text GLabel 15550 5850 2    50   Input ~ 0
LRCLK
Text GLabel 15550 5650 2    50   Input ~ 0
SCLK
Text GLabel 15550 5050 2    50   Input ~ 0
SCL
Text GLabel 15550 4950 2    50   Input ~ 0
SDA
$Comp
L power:+3.3V #PWR0106
U 1 1
P 13950 4550
F 0 "#PWR0106" H 13950 4400 50  0001 C CNN
F 1 "+3.3V" H 13950 4690 50  0000 C CNN
F 2 "" H 13950 4550 50  0001 C CNN
F 3 "" H 13950 4550 50  0001 C CNN
	1    13950 4550
	1    0    0    -1  
$EndComp
Wire Wire Line
	13950 4550 13950 4850
$Comp
L power:+3.3V #PWR0121
U 1 1
P 17800 4750
F 0 "#PWR0121" H 17800 4600 50  0001 C CNN
F 1 "+3.3V" H 17800 4890 50  0000 C CNN
F 2 "" H 17800 4750 50  0001 C CNN
F 3 "" H 17800 4750 50  0001 C CNN
	1    17800 4750
	1    0    0    -1  
$EndComp
$Comp
L power:GND #PWR0122
U 1 1
P 17700 6750
F 0 "#PWR0122" H 17700 6500 50  0001 C CNN
F 1 "GND" H 17700 6600 50  0000 C CNN
F 2 "" H 17700 6750 50  0001 C CNN
F 3 "" H 17700 6750 50  0001 C CNN
	1    17700 6750
	1    0    0    -1  
$EndComp
$Comp
L power:GND #PWR0123
U 1 1
P 18250 7900
F 0 "#PWR0123" H 18250 7650 50  0001 C CNN
F 1 "GND" H 18250 7750 50  0000 C CNN
F 2 "" H 18250 7900 50  0001 C CNN
F 3 "" H 18250 7900 50  0001 C CNN
	1    18250 7900
	1    0    0    -1  
$EndComp
Wire Wire Line
	18250 7750 18250 7900
$Comp
L power:GND #PWR045
U 1 1
P 6550 7150
F 0 "#PWR045" H 6550 6900 50  0001 C CNN
F 1 "GND" H 6550 7000 50  0000 C CNN
F 2 "" H 6550 7150 50  0001 C CNN
F 3 "" H 6550 7150 50  0001 C CNN
	1    6550 7150
	1    0    0    -1  
$EndComp
$Comp
L power:GND #PWR0124
U 1 1
P 14200 4900
F 0 "#PWR0124" H 14200 4650 50  0001 C CNN
F 1 "GND" H 14200 4750 50  0000 C CNN
F 2 "" H 14200 4900 50  0001 C CNN
F 3 "" H 14200 4900 50  0001 C CNN
	1    14200 4900
	1    0    0    -1  
$EndComp
$Comp
L Regulator_Linear:AMS1117 U3
U 1 1
P 6550 6850
F 0 "U3" H 6400 6975 50  0000 C CNN
F 1 "AMS1117" H 5950 6700 50  0000 L CNN
F 2 "Package_TO_SOT_SMD:SOT-223-3_TabPin2" H 6550 7050 50  0001 C CNN
F 3 "http://www.advanced-monolithic.com/pdf/ds1117.pdf" H 6650 6600 50  0001 C CNN
	1    6550 6850
	1    0    0    -1  
$EndComp
$Comp
L power:+3.3VA #PWR0107
U 1 1
P 7700 6850
F 0 "#PWR0107" H 7700 6700 50  0001 C CNN
F 1 "+3.3VA" H 7700 6990 50  0000 C CNN
F 2 "" H 7700 6850 50  0001 C CNN
F 3 "" H 7700 6850 50  0001 C CNN
	1    7700 6850
	1    0    0    -1  
$EndComp
$Comp
L ESP32-Tayloe-Mixer-rescue:Capacitor-Xenir C78
U 1 1
P 7000 7000
F 0 "C78" H 7000 7125 28  0000 C CNN
F 1 ".1uF" H 7000 6875 28  0000 C CNN
F 2 "Xenir:Capacitor 0805" H 7000 6850 50  0001 C CNN
F 3 "" H 7000 6850 50  0001 C CNN
	1    7000 7000
	0    1    1    0   
$EndComp
$Comp
L ESP32-Tayloe-Mixer-rescue:Cap_Polarized-Xenir C79
U 1 1
P 7450 7000
F 0 "C79" H 7450 6775 28  0000 C CNN
F 1 "22uF" H 7450 7050 28  0000 C CNN
F 2 "Xenir:Cap_4x5.4" H 7450 7050 50  0001 C CNN
F 3 "" H 7450 7050 50  0001 C CNN
	1    7450 7000
	0    1    1    0   
$EndComp
Wire Wire Line
	6850 6850 7000 6850
Wire Wire Line
	7000 6850 7350 6850
Connection ~ 7000 6850
Wire Wire Line
	7350 6850 7700 6850
Connection ~ 7350 6850
$Comp
L ESP32-Tayloe-Mixer-rescue:Audio_Jack-Xenir J3
U 1 1
P 20900 6400
F 0 "J3" H 20500 6050 50  0000 C CNN
F 1 "Audio_Jack" H 20400 6150 50  0000 C CNN
F 2 "Xenir:Audio_Jack" H 20900 6400 50  0001 C CNN
F 3 "" H 20900 6400 50  0001 C CNN
	1    20900 6400
	-1   0    0    1   
$EndComp
Wire Wire Line
	20700 5950 20700 5850
Wire Wire Line
	20700 6050 20700 6150
Wire Wire Line
	19800 5750 18700 5750
$Comp
L ESP32-Tayloe-Mixer-rescue:Capacitor-Xenir C203
U 1 1
P 19400 4650
F 0 "C203" H 19400 4775 28  0000 C CNN
F 1 ".1uF" H 19400 4525 28  0000 C CNN
F 2 "Xenir:Capacitor 0805" H 19400 4500 50  0001 C CNN
F 3 "" H 19400 4500 50  0001 C CNN
	1    19400 4650
	0    1    1    0   
$EndComp
$Comp
L ESP32-Tayloe-Mixer-rescue:Resistor-Xenir R201
U 1 1
P 19200 4500
F 0 "R201" H 19200 4575 28  0000 C CNN
F 1 "100" H 19200 4425 28  0000 C CNN
F 2 "Xenir:Resistor 0805" H 19200 4400 50  0001 C CNN
F 3 "" H 19200 4400 50  0001 C CNN
	1    19200 4500
	1    0    0    -1  
$EndComp
Wire Wire Line
	20700 4800 20050 4800
$Comp
L power:GND #PWR0108
U 1 1
P 19400 4800
F 0 "#PWR0108" H 19400 4550 50  0001 C CNN
F 1 "GND" H 19400 4650 50  0000 C CNN
F 2 "" H 19400 4800 50  0001 C CNN
F 3 "" H 19400 4800 50  0001 C CNN
	1    19400 4800
	1    0    0    -1  
$EndComp
$Comp
L ESP32-Tayloe-Mixer-rescue:Capacitor-Xenir C204
U 1 1
P 20050 4950
F 0 "C204" H 20050 5075 28  0000 C CNN
F 1 ".1uF" H 20050 4825 28  0000 C CNN
F 2 "Xenir:Capacitor 0805" H 20050 4800 50  0001 C CNN
F 3 "" H 20050 4800 50  0001 C CNN
	1    20050 4950
	0    1    1    0   
$EndComp
$Comp
L ESP32-Tayloe-Mixer-rescue:Resistor-Xenir R202
U 1 1
P 19850 4800
F 0 "R202" H 19850 4875 28  0000 C CNN
F 1 "100" H 19850 4725 28  0000 C CNN
F 2 "Xenir:Resistor 0805" H 19850 4700 50  0001 C CNN
F 3 "" H 19850 4700 50  0001 C CNN
	1    19850 4800
	1    0    0    -1  
$EndComp
$Comp
L power:GND #PWR0109
U 1 1
P 20050 5100
F 0 "#PWR0109" H 20050 4850 50  0001 C CNN
F 1 "GND" H 20050 4950 50  0000 C CNN
F 2 "" H 20050 5100 50  0001 C CNN
F 3 "" H 20050 5100 50  0001 C CNN
	1    20050 5100
	1    0    0    -1  
$EndComp
Connection ~ 20050 4800
Wire Wire Line
	19400 4500 20700 4500
Connection ~ 19400 4500
Wire Wire Line
	19000 4500 18850 4500
Wire Wire Line
	18850 4500 18850 5300
Wire Wire Line
	18850 5300 18700 5300
Wire Wire Line
	19650 4800 19600 4800
Wire Wire Line
	19600 4800 19600 5400
Wire Wire Line
	19600 5400 18700 5400
$Comp
L power:+3.3VA #PWR0110
U 1 1
P 18200 4750
F 0 "#PWR0110" H 18200 4600 50  0001 C CNN
F 1 "+3.3VA" H 18200 4890 50  0000 C CNN
F 2 "" H 18200 4750 50  0001 C CNN
F 3 "" H 18200 4750 50  0001 C CNN
	1    18200 4750
	1    0    0    -1  
$EndComp
$Comp
L power:+5V #PWR0111
U 1 1
P 13950 6650
F 0 "#PWR0111" H 13950 6500 50  0001 C CNN
F 1 "+5V" H 13950 6790 50  0000 C CNN
F 2 "" H 13950 6650 50  0001 C CNN
F 3 "" H 13950 6650 50  0001 C CNN
	1    13950 6650
	1    0    0    -1  
$EndComp
$Comp
L power:GND #PWR0112
U 1 1
P 7000 7150
F 0 "#PWR0112" H 7000 6900 50  0001 C CNN
F 1 "GND" H 7000 7000 50  0000 C CNN
F 2 "" H 7000 7150 50  0001 C CNN
F 3 "" H 7000 7150 50  0001 C CNN
	1    7000 7150
	1    0    0    -1  
$EndComp
$Comp
L power:GND #PWR0113
U 1 1
P 7350 7150
F 0 "#PWR0113" H 7350 6900 50  0001 C CNN
F 1 "GND" H 7350 7000 50  0000 C CNN
F 2 "" H 7350 7150 50  0001 C CNN
F 3 "" H 7350 7150 50  0001 C CNN
	1    7350 7150
	1    0    0    -1  
$EndComp
$Comp
L power:GND #PWR0116
U 1 1
P 20700 6250
F 0 "#PWR0116" H 20700 6000 50  0001 C CNN
F 1 "GND" H 20700 6100 50  0000 C CNN
F 2 "" H 20700 6250 50  0001 C CNN
F 3 "" H 20700 6250 50  0001 C CNN
	1    20700 6250
	1    0    0    -1  
$EndComp
$Comp
L ESP32-Tayloe-Mixer-rescue:Trimpot-Xenir VR1
U 1 1
P 12850 5250
F 0 "VR1" H 12700 4950 50  0000 C CNN
F 1 "Trimpot" H 12850 5350 50  0000 C CNN
F 2 "Xenir:Trimpot Vertical" H 12700 4950 50  0001 C CNN
F 3 "" H 12700 4950 50  0001 C CNN
	1    12850 5250
	0    -1   1    0   
$EndComp
$Comp
L power:GND #PWR0117
U 1 1
P 13000 5450
F 0 "#PWR0117" H 13000 5200 50  0001 C CNN
F 1 "GND" H 13000 5300 50  0000 C CNN
F 2 "" H 13000 5450 50  0001 C CNN
F 3 "" H 13000 5450 50  0001 C CNN
	1    13000 5450
	1    0    0    -1  
$EndComp
$Comp
L power:+3.3V #PWR0118
U 1 1
P 13000 5050
F 0 "#PWR0118" H 13000 4900 50  0001 C CNN
F 1 "+3.3V" H 13000 5190 50  0000 C CNN
F 2 "" H 13000 5050 50  0001 C CNN
F 3 "" H 13000 5050 50  0001 C CNN
	1    13000 5050
	1    0    0    -1  
$EndComp
Wire Wire Line
	13200 5250 13950 5250
$Comp
L Connector_Generic:Conn_01x03 J4
U 1 1
P 18050 7650
F 0 "J4" H 18050 7850 50  0000 C CNN
F 1 "Conn_01x03" H 18050 7450 50  0000 C CNN
F 2 "Connector_PinHeader_2.54mm:PinHeader_1x03_P2.54mm_Vertical" H 18050 7650 50  0001 C CNN
F 3 "~" H 18050 7650 50  0001 C CNN
	1    18050 7650
	-1   0    0    1   
$EndComp
$Comp
L Mechanical:MountingHole H1
U 1 1
P 8450 6850
F 0 "H1" H 8450 7050 50  0000 C CNN
F 1 "MountingHole" H 8450 6975 50  0000 C CNN
F 2 "MountingHole:MountingHole_2.7mm_M2.5_Pad" H 8450 6850 50  0001 C CNN
F 3 "~" H 8450 6850 50  0001 C CNN
	1    8450 6850
	1    0    0    -1  
$EndComp
$Comp
L Mechanical:MountingHole H3
U 1 1
P 9000 6850
F 0 "H3" H 9000 7050 50  0000 C CNN
F 1 "MountingHole" H 9000 6975 50  0000 C CNN
F 2 "MountingHole:MountingHole_2.7mm_M2.5_Pad" H 9000 6850 50  0001 C CNN
F 3 "~" H 9000 6850 50  0001 C CNN
	1    9000 6850
	1    0    0    -1  
$EndComp
$Comp
L Mechanical:MountingHole H2
U 1 1
P 8450 7200
F 0 "H2" H 8450 7400 50  0000 C CNN
F 1 "MountingHole" H 8450 7325 50  0000 C CNN
F 2 "MountingHole:MountingHole_2.7mm_M2.5_Pad" H 8450 7200 50  0001 C CNN
F 3 "~" H 8450 7200 50  0001 C CNN
	1    8450 7200
	1    0    0    -1  
$EndComp
$Comp
L Mechanical:MountingHole H4
U 1 1
P 9000 7200
F 0 "H4" H 9000 7400 50  0000 C CNN
F 1 "MountingHole" H 9000 7325 50  0000 C CNN
F 2 "MountingHole:MountingHole_2.7mm_M2.5_Pad" H 9000 7200 50  0001 C CNN
F 3 "~" H 9000 7200 50  0001 C CNN
	1    9000 7200
	1    0    0    -1  
$EndComp
$Comp
L power:+5V #PWR0126
U 1 1
P 6050 6850
F 0 "#PWR0126" H 6050 6700 50  0001 C CNN
F 1 "+5V" H 6050 6990 50  0000 C CNN
F 2 "" H 6050 6850 50  0001 C CNN
F 3 "" H 6050 6850 50  0001 C CNN
	1    6050 6850
	1    0    0    -1  
$EndComp
Wire Wire Line
	6250 6850 6050 6850
$Comp
L power:+5V #PWR0127
U 1 1
P 16250 7200
F 0 "#PWR0127" H 16250 7050 50  0001 C CNN
F 1 "+5V" H 16250 7340 50  0000 C CNN
F 2 "" H 16250 7200 50  0001 C CNN
F 3 "" H 16250 7200 50  0001 C CNN
	1    16250 7200
	1    0    0    -1  
$EndComp
Text GLabel 13950 5850 0    50   Input ~ 0
SDA2
Text GLabel 13950 5750 0    50   Input ~ 0
SCL2
Text GLabel 18250 7650 2    50   Input ~ 0
SDA2
Text GLabel 18250 7550 2    50   Input ~ 0
SCL2
Text GLabel 16950 7800 2    50   Input ~ 0
SCL2
Text GLabel 16950 7600 2    50   Input ~ 0
SDA2
Text GLabel 20700 4500 2    50   Input ~ 0
Q_Out
Text GLabel 20700 4800 2    50   Input ~ 0
I_Out
Wire Wire Line
	20700 5850 19800 5850
Wire Wire Line
	19800 5850 19800 5750
Connection ~ 20700 5850
Wire Wire Line
	18700 5650 19900 5650
Wire Wire Line
	19900 5650 19900 6050
Wire Wire Line
	19900 6050 20700 6050
Connection ~ 20700 6050
Wire Wire Line
	5500 5050 5800 5050
$Comp
L power:GND #PWR0114
U 1 1
P 13400 6200
F 0 "#PWR0114" H 13400 5950 50  0001 C CNN
F 1 "GND" H 13400 6050 50  0000 C CNN
F 2 "" H 13400 6200 50  0001 C CNN
F 3 "" H 13400 6200 50  0001 C CNN
	1    13400 6200
	1    0    0    -1  
$EndComp
Wire Wire Line
	13950 6150 13400 6150
Wire Wire Line
	13400 6150 13400 6200
$EndSCHEMATC
